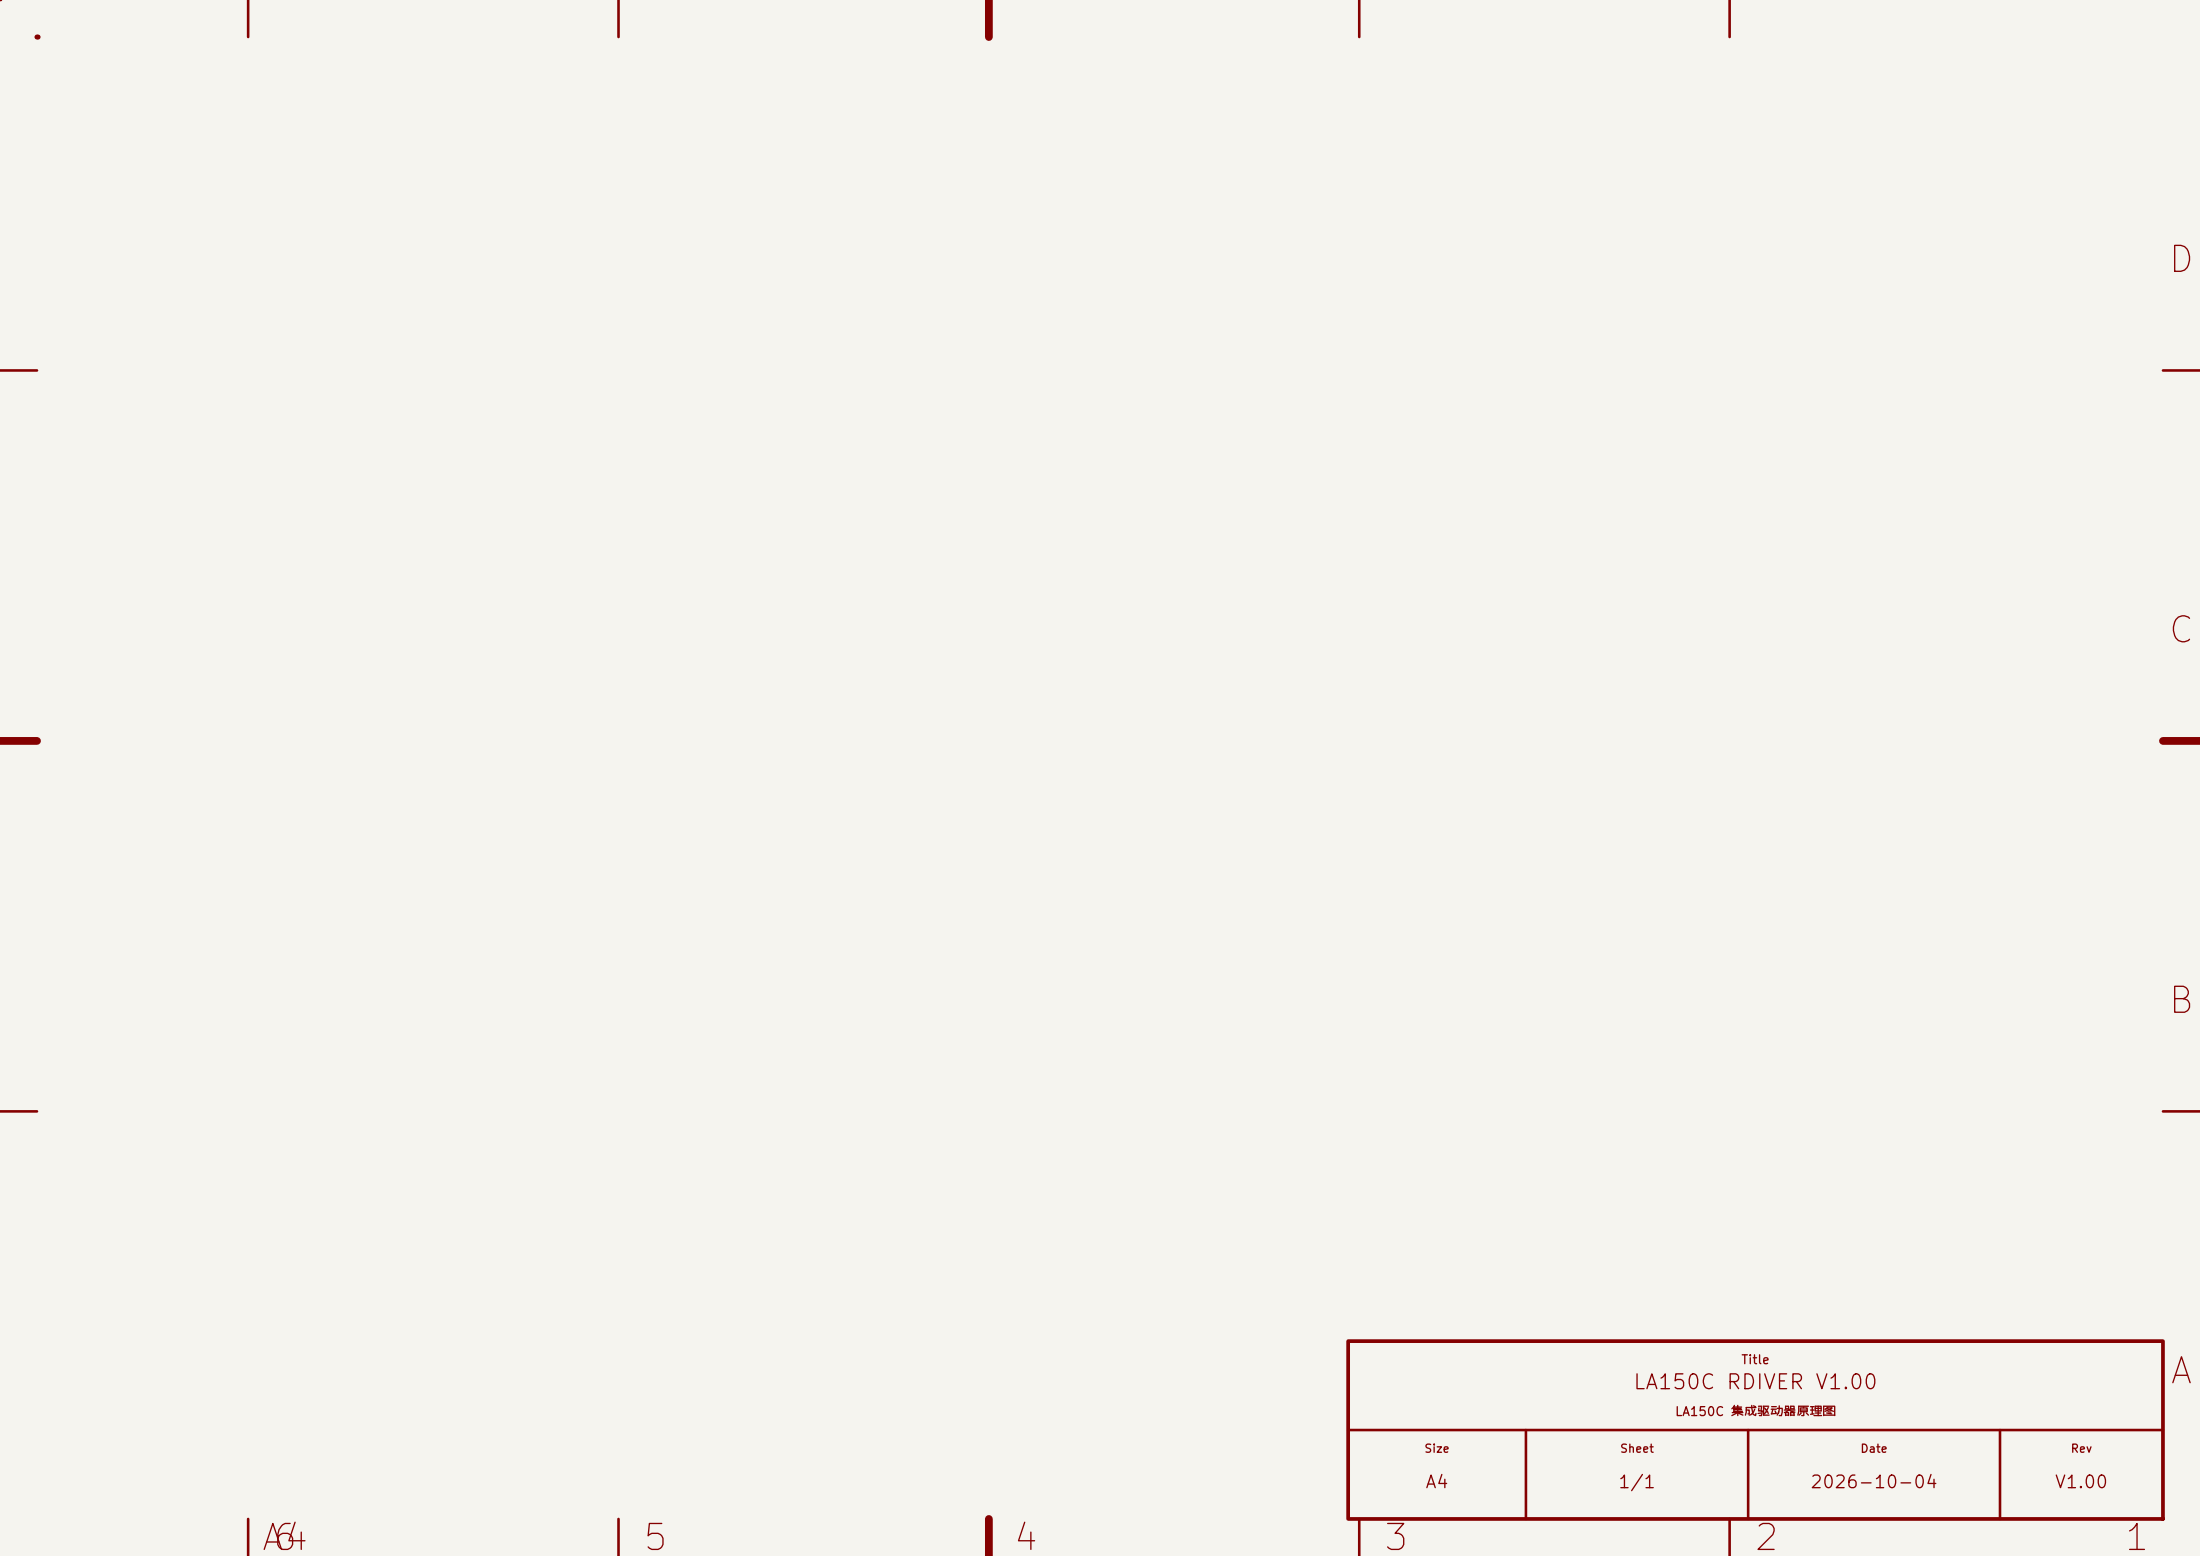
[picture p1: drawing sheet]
<svg xmlns="http://www.w3.org/2000/svg" width="297mm" height="210mm" viewBox="0 0 297 210" stroke-linecap="round" stroke-linejoin="round" font-family="sans-serif">
<path d="M0 0h297v210h-297z" fill="#f5f4ef" stroke="#f5f4ef" stroke-width=".14"/>
<g fill="#840000">
<circle cx="0" cy="0" r=".17"/>
<circle cx="5" cy="5" r=".35"/>
</g>
<path d="M133.5 0v5M0 100h5M292 100h5M133.5 205v5" fill="none" stroke="#840000" stroke-width="1.1"/>
<g fill="none" stroke="#840000" stroke-width=".35">
<path d="M33.5 0v5M83.5 0v5M133.5 0v5M183.5 0v5M233.5 0v5M0 50h5M292 50h5M0 100h5M292 100h5M0 150h5M292 150h5M182 193h110"/>
<path d="M206 193v12M236 193v12M270 193v12M33.5 205v5M83.5 205v5M133.5 205v5M183.5 205v5M233.5 205v5"/>
</g>
<path d="M182 181h110v24h-110z" fill="none" stroke="#840000" stroke-width=".5"/>
<g font-size="3.5" fill="#840000">
<text x="292.4" y="37.7">D</text>
<text x="292.4" y="87.7">C</text>
<text x="292.4" y="137.7">B</text>
<text x="292.7" y="187.7">A</text>
<text x="35" y="210.2">A4</text>
<text x="36.5" y="210.2">6</text>
<text x="86.5" y="210.2">5</text>
<text x="136.5" y="210.2">4</text>
<text x="186.5" y="210.2">3</text>
<text x="236.5" y="210.2">2</text>
<text x="286.5" y="210.2">1</text>
</g>
<text font-size="2" fill="#840000" x="220.3" y="188">LA150C RDIVER V1.00</text>
<g font-size="1.7" fill="#840000">
<text x="192.3" y="201.3">A4</text>
<text x="218.3" y="201.3">1/1</text>
<text x="244.3" y="201.3">2026-10-04</text>
<text x="277.3" y="201.3">V1.00</text>
</g>
<g font-size="1.2" fill="#840000">
<text x="235" y="184.4">Title</text>
<text x="226" y="191.4">LA150C 集成驱动器原理图</text>
</g>
<g font-size="1.1" fill="#840000">
<text x="192.2" y="196.3">Size</text>
<text x="218.6" y="196.3">Sheet</text>
<text x="251.1" y="196.3">Date</text>
<text x="279.5" y="196.3">Rev</text>
</g>
</svg>
